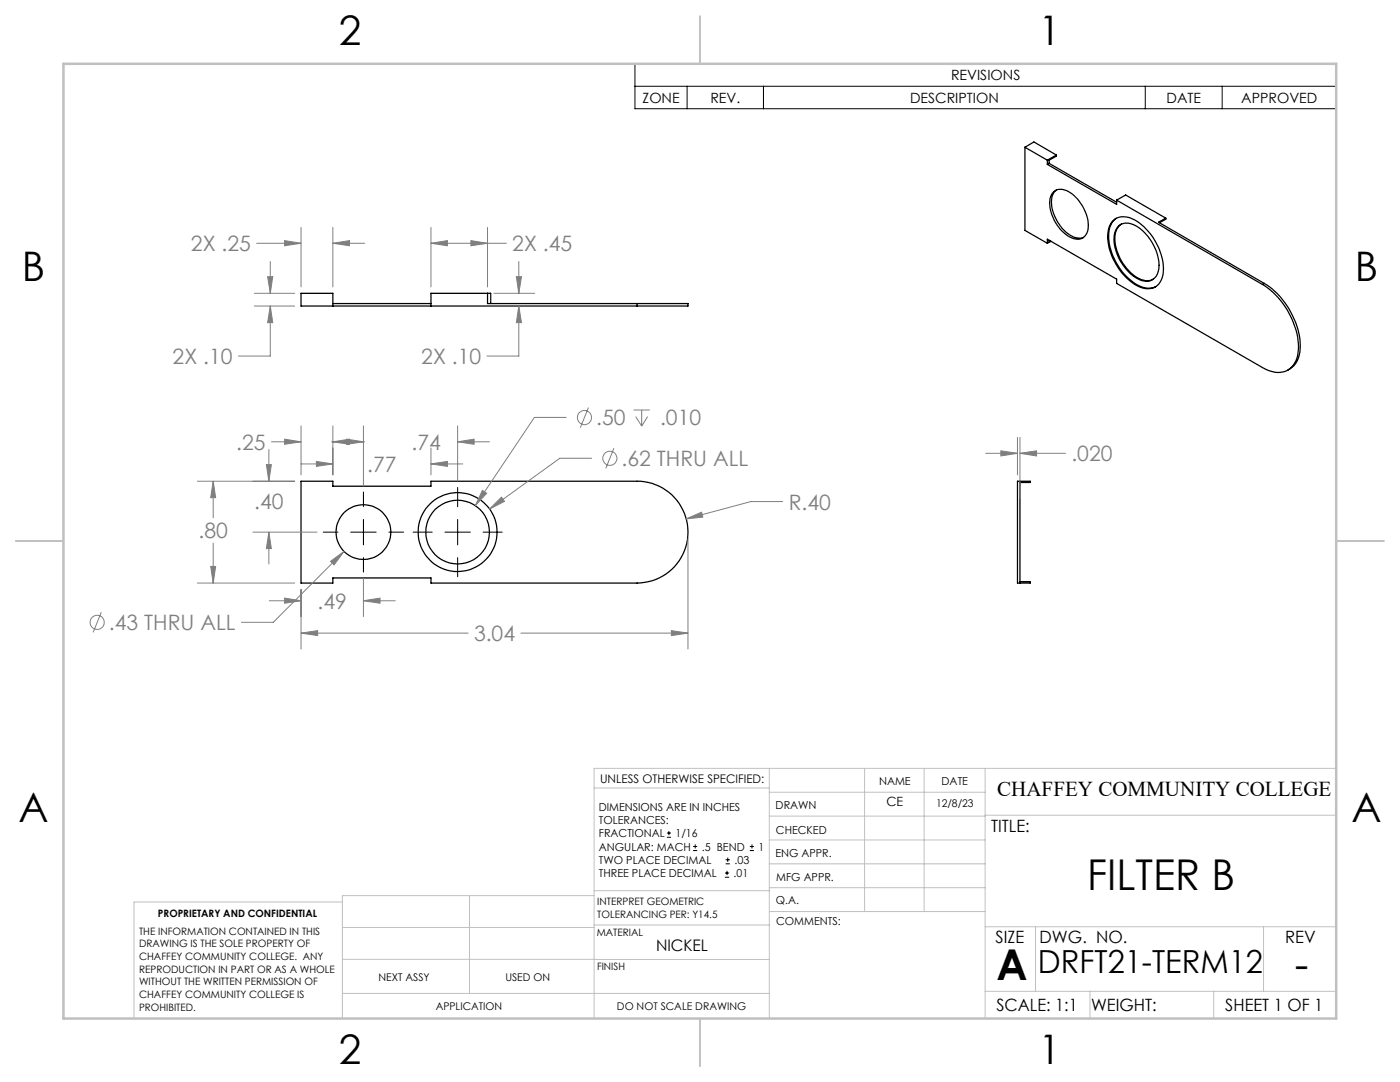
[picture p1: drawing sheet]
<svg xmlns="http://www.w3.org/2000/svg" width="279mm" height="216mm" viewBox="0 0 279 216" stroke-linecap="round" stroke-linejoin="round" font-family="sans-serif">
<g fill="none" stroke="#000" stroke-width=".25">
<path d="M204.5 29.4v16.6l4.5 2.5M204.5 29.4l4.5 2.6M204.5 29.4l1.8-1.1 4.5 2.6M209 32.8l13.8 8v-.9M209 32v.8M209.4 32.6l-.4 .2M209.4 32.6l13.4 7.8M210.2 38.4a2.72 2.72 0 0 1 3.7 .3 8.4 8.4 0 0 1 3.2 7.1 2.22 2.22 0 0 1-3.6 1.5 7.9 7.9 0 0 1-3.8-8zM210.8 37.9a3.4 3.4 0 0 0-.9 3.4 8.1 8.1 0 0 0 4.8 6.1l1 .1 .6-.1M210.8 30.9l-1.8 1.1M210.8 30.9v.3l-1.4 .8v.6M222.8 39.9l29.2 16.9"/>
<path d="M222.8 39.9l1.8-1 8.1 4.6M97.3 58.5v2.1h29.8M209 48.5v-.8l13.8 8v.9l29.2 16.7a5 5 0 0 0 5.2 .4 5.8 5.8 0 0 0 1.8-5.8 15.8 15.8 0 0 0-7-11.1M209.4 47.9v.3l.1-.2M209.8 48.2l-.8 .3M222.1 44.1a3.8 3.8 0 0 1 4.9 .1 12 12 0 0 1 5.1 10.5 3.1 3.1 0 0 1-4.7 2.6 11.8 11.8 0 0 1-6.3-10.9l.3-1.3zM222.8 43.6a4.4 4.4 0 0 0-1.5 4.3 11.8 11.8 0 0 0 6.8 9.4l1.3 .2 1.2-.3M223.2 45.1a3.2 3.2 0 0 1 4.2 .4 9.9 9.9 0 0 1 3.9 8.1 2.68 2.68 0 0 1-1.6 2.4 2.68 2.68 0 0 1-2.9-.5 9.3 9.3 0 0 1-4.3-9zM223.8 44.7a4.1 4.1 0 0 0-1.1 4.7 9.7 9.7 0 0 0 5 6.4l1.2 .2h.8l.5-.3M232.7 43.5l-1.5 .8 21.1 12.3M232.7 43.5v.2l-1.3 .7M252.3 56.6a15.7 15.7 0 0 1 7.2 13 4.6 4.6 0 0 1-2.5 4.2"/>
<path d="M252.3 56.6l-.3 .2M66.4 61.1v-2.6h-6.3v2.6h67M66.4 60.6h19.6M97.9 60.6v-2.1h-11.9v2.6M127.1 60.6h10.2v.5h-10.2M127.1 60.6v.5M60.1 96h6.3v1h19.6v-1h41.1a10.2 10.2 0 0 1 10.2 10.2 10.2 10.2 0 0 1-10.2 10.1h-41.1v-1h-19.6v1h-6.3zM203.6 96.3h2v-.3h-2.5v20.3h2.5v-.2h-2M203.6 96v20.3"/>
<circle cx="72.5" cy="106.2" r="5.5"/>
<circle cx="91.3" cy="106.2" r="7.9"/>
<circle cx="91.3" cy="106.2" r="6.4"/>
</g>
<g fill="none" stroke="#808080" stroke-width=".2">
<path d="M50.8 58.5h8M51.2 48.5h8.9M53.4 55.2h1l-.5 3.3zM53.9 52.2v6.3M56.8 48l3.3 .5-3.3 .5zM60.1 45.4v11.9M66.4 48.5l3.3-.5v1zM66.4 45.4v11.9M66.4 48.5h6.4M86 48.5l3.3-.5v1zM86 45.4v11.9M86 48.5h15.1"/>
<path d="M94 48l3.3 .5-3.3 .5zM97.3 45.4v11.9M98.6 58.5h8.1M103 55.2h1.1l-.6 3.3zM103.5 52.2v6.3M50.8 61.1h8M53.9 61.1l.5 3.3h-1zM53.9 61.1v9.9h-6.3M103.5 61.1l.6 3.3h-1.1zM103.5 61.1v9.9h-6.3M39.4 96h19.4M42.5 96l.5 3.3h-.9z"/>
<path d="M42.5 96v7.3M53.2 92.7h1l-.5 3.3zM53.7 89.7v6.3M54.2 88.2h5.9M56.8 87.6l3.3 .6-3.3 .5zM60.1 85v9.8M60.1 92.6h6.3M63.1 92.1l3.3 .5-3.3 .5zM66.2 88.2h6.6M66.4 88.2l3.3-.6v1.1zM66.4 85v9.8M69.2 87.6l3.3 .6-3.3 .5z"/>
<path d="M72.5 85v11.9M86 92.6l3.3-.5v1zM86 89.4v5.4M86 92.6h6.4M91.3 88.2l3.3-.6v1.1zM91.3 85v11M91.3 88.2h6.4M96.3 97.9l.8 .5-2.2 2.5zM100.1 99.2l.6 .8-3 1.6zM113 83.3h-6.4l-11.7 17.6M117.4 81.3l-1.6 4M118.1 91.4h-6.4l-14 10.2"/>
<path d="M122.5 89.4l-1.6 4.1M126.4 81.8h3.3M126.9 83.1l1.2 1.9M128.1 81.8v3.2M129.3 83.1l-1.2 1.9M196.7 90.5h6.4M199.7 90l3.4 .5-3.4 .5zM203.1 87.3v7.5M203.6 90.5l3.3-.5v1zM203.6 87.3v12.1M203.6 90.5h9.1M39.4 116.3h19.4"/>
<path d="M42.1 113h.9l-.5 3.3zM42.5 108.4v7.9M50.5 106.2h12.8M53.7 106.2l.5 3.3h-1zM53.7 106.2v6.3M53.7 119.9h6.4M56.8 119.3l3.3 .6-3.3 .5zM60.1 117.6v11.9M66 112l2.7-2-2 2.7zM68.7 110l-14.2 14.2h-6.3M72.5 119.9l3.3-.6v1.1zM72.5 115.4v7.6"/>
<path d="M72.5 119.9h6.4M136.9 103.5l3.1-1.3 .3 1zM137.3 107.5v22M156.2 100.1h-6.3l-13 3.4M20.2 122.2l-1.6 4M60.1 126.3l3.3-.5v1zM60.1 126.3h33.3M104 126.3h33.3M134 125.8l3.3 .5-3.3 .5z"/>
<circle cx="116.6" cy="83.3" r="1.41"/>
<circle cx="121.7" cy="91.4" r="1.41"/>
<circle cx="19.4" cy="124.2" r="1.41"/>
</g>
<g fill="none" stroke="#000" stroke-width=".2">
<path d="M126.7 12.7h140v9h-140zM126.7 17.2h140M137.1 17.2v4.5M152.4 17.2v4.5M228.6 17.2v4.5M243.9 17.2v4.5M72.5 98.2v2.9M91.3 97.3v3.8M64.5 106.2h3M70 106.2h5.1M72.5 103.6v5.1M72.5 111.3v2.9"/>
<path d="M77.6 106.2h2.9M82.4 106.2h3.9M88.8 106.2h5.1M91.3 103.6v5.1M91.3 111.3v3.8M96.4 106.2h3.8M133.1 167.1h.8M133.1 166.2h.8M133.5 165.8v.9M138.3 169.7h.8M138.3 168.9h.8M138.7 168.5v.8"/>
<path d="M144.7 175h.8M144.7 174.2h.8M144.8 172.4h.9M144.8 171.6h.9M145.1 173.8v.8M145.2 171.1v.9M149.6 169.7h.9M149.6 168.9h.9M150.1 168.5v.8"/>
</g>
<g fill="none" stroke="#c0c0c0" stroke-width=".2">
<path d="M118.6 157.2h34.9M153.5 153.3v49.9M153.5 158.1h43.1M172.5 153.3v28.6M184.4 153.3v28.6M196.6 153.3v49.9M266.7 153.3h-148.1v49.9M68.3 180h-41.6v23.2M93.7 178.7v19.5M118.6 178.7h-50.3v24.5M118.6 177.7h35M153.5 167.6h43.1"/>
<path d="M153.5 162.8h43.1M153.5 172.4h43.1M153.5 177.1h43.1M196.6 162.7h70.1M68.3 198.2h85.2M68.3 191.4l85.2 .1M68.3 185.1h50.3M118.6 184.6h35M153.6 181.9h43M196.6 197.8h70.1M196.6 184.9h70.1M206.7 184.9v12.9"/>
<path d="M217.5 197.8v5.4M242.2 197.8v5.4M252.2 184.9v12.9"/>
</g>
<path d="M139.7 3.2v9.5M3.1 107.9h9.6M266.7 107.9h9.5M139.7 203.2v9.6" fill="none" stroke="#c0c0c0" stroke-width=".25"/>
<path d="M12.7 12.7h254v190.5h-254z" fill="none" stroke="#c0c0c0" stroke-width=".5"/>
<path d="M96.3 97.9l-1.4 3 2.2-2.5zM100.1 99.2l-2.4 2.4 3-1.6zM66 112l.7 .7 2-2.7zM136.9 103.5l3.4-.3-.3-1zM60.1 126.3l3.3-.5v1zM134 125.8l3.3 .5-3.3 .5zM72.5 119.9l3.3-.6v1.1zM56.8 119.3l3.3 .6-3.3 .5zM69.2 87.6l3.3 .6-3.3 .5zM91.3 88.2l3.3-.6v1.1zM56.8 87.6l3.3 .6-3.3 .5zM66.4 88.2l3.3-.6v1.1zM63.1 92.1l3.3 .5-3.3 .5zM86 92.6l3.3-.5v1zM53.7 106.2l.5 3.3h-1zM53.2 92.7h1l-.5 3.3zM42.1 113h.9l-.5 3.3zM42.5 96l.5 3.3h-.9zM199.7 90l3.4 .5-3.4 .5zM203.6 90.5l3.3-.5v1zM56.8 48l3.3 .5-3.3 .5zM66.4 48.5l3.3-.5v1zM86 48.5l3.3-.5v1zM94 48l3.3 .5-3.3 .5zM53.9 61.1l.5 3.3h-1zM53.4 55.2h1l-.5 3.3zM103.5 61.1l.6 3.3h-1.1zM103 55.2h1.1l-.6 3.3z" fill="#808080"/>
<g font-size="8.5">
<text x="217" y="177.6">FILTER B</text>
<text x="198.9" y="195.5">A</text>
<text x="258.4" y="195.4">-</text>
</g>
<g font-size="8.1">
<text x="67.6" y="8.9">2</text>
<text x="207.3" y="8.9">1</text>
<text x="4.4" y="56.1">B</text>
<text x="270.4" y="56.1">B</text>
<text x="3.7" y="164.1">A</text>
<text x="269.7" y="164.1">A</text>
<text x="67.6" y="212.4">2</text>
<text x="207.3" y="212.4">1</text>
</g>
<text font-size="6.3" x="207.1" y="194.1">DRFT21-TERM12</text>
<g font-size="4.2" fill="#808080">
<text x="38.1" y="50.1">2X .25</text>
<text x="102.2" y="50.1">2X .45</text>
<text x="34.5" y="72.6">2X .10</text>
<text x="84.1" y="72.6">2X .10</text>
<text x="47.2" y="89.7">.25</text>
<text x="82.2" y="89.7">.74</text>
<text x="119" y="84.9">.50</text>
<text x="131.7" y="84.9">.010</text>
<text x="73.3" y="94.1">.77</text>
<text x="124.1" y="93">.62 THRU ALL</text>
<text x="213.8" y="92">.020</text>
<text x="50.7" y="101.7">.40</text>
<text x="157.4" y="101.7">R.40</text>
<text x="39.6" y="107.4">.80</text>
<text x="21.7" y="125.7">.43 THRU ALL</text>
<text x="63.4" y="121.5">.49</text>
<text x="94.6" y="127.9">3.04</text>
</g>
<text font-size="4.2" x="199" y="158.7">CHAFFEY COMMUNITY COLLEGE</text>
<g font-size="3.4">
<text x="197.8" y="166">TITLE:</text>
<text x="198.7" y="188.1">SIZE</text>
<text x="207.5" y="188.1">DWG. NO.</text>
<text x="256.5" y="188.2">REV</text>
<text x="198.8" y="201.7">SCALE: 1:1</text>
<text x="217.7" y="201.8">WEIGHT:</text>
<text x="244.5" y="201.7">SHEET 1 OF 1</text>
</g>
<text font-size="3.2" x="130.9" y="189.8">NICKEL</text>
<g font-size="2.8">
<text x="189.8" y="16">REVISIONS</text>
<text x="128.2" y="20.5">ZONE</text>
<text x="141.8" y="20.5">REV.</text>
<text x="181.6" y="20.5">DESCRIPTION</text>
<text x="232.8" y="20.5">DATE</text>
<text x="247.7" y="20.5">APPROVED</text>
</g>
<text font-size="2.5" x="176.9" y="160.9">CE</text>
<text font-size="2.4" x="119.8" y="156.2">UNLESS OTHERWISE SPECIFIED:</text>
<g font-size="2.2">
<text x="119.5" y="161.8">DIMENSIONS ARE IN INCHES</text>
<text x="154.8" y="161.4">DRAWN</text>
<text x="175.4" y="156.6">NAME</text>
<text x="187.9" y="156.7">DATE</text>
<text x="119.5" y="164.4">TOLERANCES:</text>
<text x="119.5" y="167.1">FRACTIONAL</text>
<text x="134.8" y="167.1">1/16</text>
<text x="154.9" y="166.3">CHECKED</text>
<text x="119.5" y="172.4">TWO PLACE DECIMAL</text>
<text x="119.5" y="169.7">ANGULAR: MACH</text>
<text x="140.1" y="169.7">.5 BEND</text>
<text x="146.6" y="172.4">.03</text>
<text x="151.4" y="169.7">1</text>
<text x="154.8" y="171">ENG APPR.</text>
<text x="119.5" y="175">THREE PLACE DECIMAL</text>
<text x="146.4" y="175">.01</text>
<text x="154.9" y="175.7">MFG APPR.</text>
<text x="154.9" y="180.4">Q.A.</text>
<text x="154.9" y="184.6">COMMENTS:</text>
</g>
<g font-size="2.1">
<text x="186.8" y="161">12/8/23</text>
<text x="75.5" y="195.7">NEXT ASSY</text>
<text x="100.9" y="195.7">USED ON</text>
<text x="86.9" y="201.5">APPLICATION</text>
<text x="123.1" y="201.6">DO NOT SCALE DRAWING</text>
</g>
<g font-size="2">
<text x="31.5" y="182.9">PROPRIETARY AND CONFIDENTIAL</text>
<text x="119.2" y="180.6">INTERPRET GEOMETRIC</text>
<text x="119.2" y="183.1">TOLERANCING PER: Y14.5</text>
<text x="27.8" y="186.5">THE INFORMATION CONTAINED IN THIS</text>
<text x="27.8" y="189">DRAWING IS THE SOLE PROPERTY OF</text>
<text x="27.8" y="191.6">CHAFFEY COMMUNITY COLLEGE. ANY</text>
<text x="119.1" y="186.7">MATERIAL</text>
<text x="27.8" y="194.1">REPRODUCTION IN PART OR AS A WHOLE</text>
<text x="27.8" y="196.6">WITHOUT THE WRITTEN PERMISSION OF</text>
<text x="119.1" y="193.5">FINISH</text>
<text x="27.8" y="199.1">CHAFFEY COMMUNITY COLLEGE IS</text>
<text x="27.8" y="201.7">PROHIBITED.</text>
</g>
</svg>
